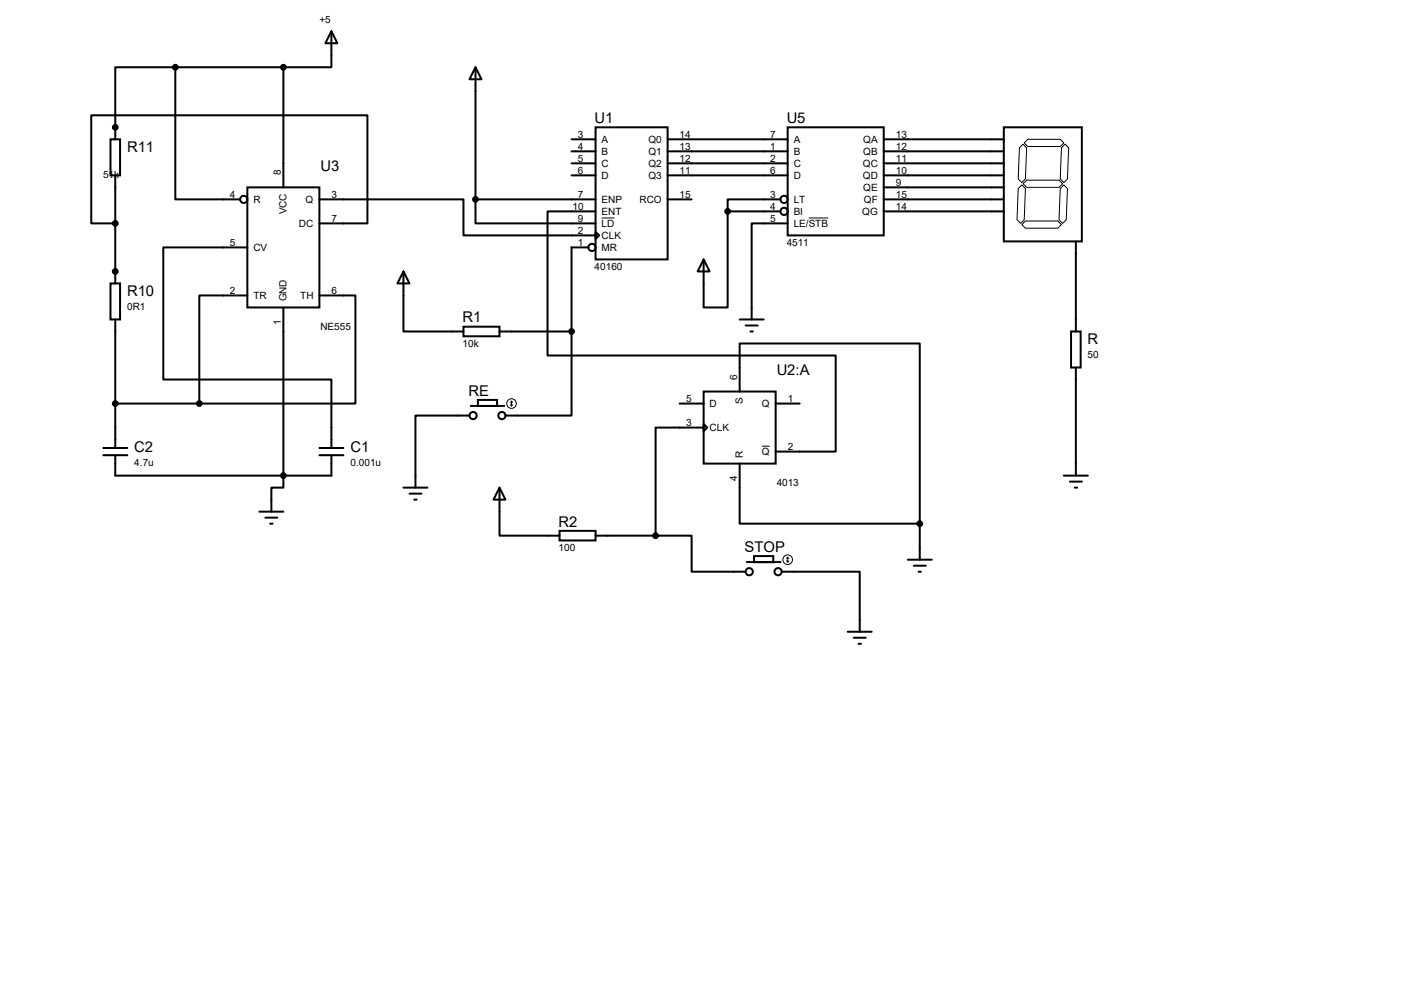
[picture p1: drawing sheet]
<svg xmlns="http://www.w3.org/2000/svg" width="297mm" height="210mm" viewBox="0 0 297 210" stroke-linecap="round" stroke-linejoin="round" font-family="sans-serif">
<g fill="none" stroke="#000" stroke-width=".42">
<path d="M37.1 14.2v28h13.7M37.1 14.2h-12.7v15.3M37.1 14.2h22.8M59.9 14.2v25.4M70.1 6.6l1.3 2.5h-2.6zM70.1 6.6v7.6h-10.2M100.6 14.2l1.3 2.6h-2.6zM100.6 14.2v28M23.4 29.5h2v7.6h-2zM24.4 37.1v22.8M52.3 39.6h15.3v25.4h-15.3zM120.9 29.5h5.1"/>
<path d="M120.9 32h5.1M120.9 34.5h5.1M120.9 37.1h5.1M126 26.9h15.2v28h-15.2zM141.2 29.5h25.4M141.2 32h25.4M141.2 34.5h25.4M141.2 37.1h25.4M166.6 26.9h20.3v22.9h-20.3zM186.9 29.5h25.4M186.9 32h25.4M186.9 34.5h25.4"/>
<path d="M186.9 37.1h25.4M186.9 39.6h25.4M212.3 26.9h16.6v24.2h-16.6zM23.4 59.9h2v7.7h-2zM24.4 47.2h-5.1v-22.8h58.4v22.8h-10.1M52.3 52.3h-17.8v28h35.6v14.4M67.6 42.2h30.4v7.6h28M85.3 57.4l1.3 2.5h-2.5zM85.3 57.4v12.7h12.7M100.6 42.2v5h25.4M100.6 42.2h25.4M124.5 52.3h-3.6v17.8"/>
<path d="M126 49l.7 .8-.7 .7zM126 44.7h-10.2v30.5h61v20.3h-12.7M141.2 42.2h5.1M148.8 54.9l1.3 2.5h-2.5zM153.9 44.7v20.3h-5.1v-10.1M153.9 44.7h11.2M165.1 42.2h-11.2v2.5M166.6 47.2h-7.6v20.4M186.9 42.2h25.4M186.9 44.7h25.4M227.6 51.1v19M24.4 67.6v27.1"/>
<path d="M52.3 62.5h-10.1v22.8M59.9 65v38.1h-2.5v5.1M67.6 62.5h7.6v22.8h-33M98 69.1h7.7v2h-7.7zM105.7 70.1h15.2M120.9 70.1v17.8h-14M156.5 67.6h5M157.7 68.8h2.6M158.7 70.1h.6M226.6 70.1h2v7.6h-2zM227.6 77.7v22.9M21.8 96.3h5.1"/>
<path d="M21.8 94.7h5.1M24.4 96.3v4.3h45.7v-4.3M24.4 85.3h17.8M67.6 96.3h5M67.6 94.7h5M99.3 87.9h-11.4v15.2M99.6 85.9h7.1M101.1 84.6h4.1v1.3h-4.1zM143.8 85.3h5M148.8 82.8h15.3v15.2h-15.3zM148.8 89.7l.8 .7-.8 .8zM148.8 90.4h-10.1v22.9"/>
<path d="M156.5 82.8v-10.2h38.1v38.1M156.5 98v12.7h38.1M164.1 85.3h5.1M54.9 108.2h5M56.1 109.5h2.6M57.1 110.7h.6M85.3 103.1h5.1M86.6 104.4h2.6M87.6 105.7h.5M105.7 103.1l1.2 2.6h-2.5zM105.7 103.1v10.2h12.7M118.4 112.3h7.6v2h-7.6z"/>
<path d="M126 113.3h12.7M138.7 113.3h7.6v7.6h11.4M158 118.9h7.1M159.5 117.6h4.1v1.3h-4.1zM192 118.4h5.1M193.3 119.6h2.5M194.6 110.7v7.7M225 100.6h5.1M226.3 101.9h2.6M227.3 103.1h.5M165.4 120.9h16.5v12.7M179.3 133.6h5.1"/>
<path d="M180.6 134.9h2.5M181.6 136.1h.5M194.3 120.9h.5"/>
<circle cx="37.1" cy="14.2" r=".51"/>
<circle cx="59.9" cy="14.2" r=".51"/>
<circle cx="24.4" cy="26.9" r=".51"/>
<circle cx="24.4" cy="57.4" r=".51"/>
<circle cx="24.4" cy="47.2" r=".51"/>
<circle cx="51.6" cy="42.2" r=".76"/>
<circle cx="100.6" cy="42.2" r=".51"/>
<circle cx="125.2" cy="52.3" r=".76"/>
<circle cx="153.9" cy="44.7" r=".51"/>
<circle cx="165.9" cy="44.7" r=".76"/>
<circle cx="165.9" cy="42.2" r=".76"/>
<circle cx="120.9" cy="70.1" r=".51"/>
<circle cx="24.4" cy="85.3" r=".51"/>
<circle cx="42.2" cy="85.3" r=".51"/>
<circle cx="100.1" cy="87.9" r=".76"/>
<circle cx="106.2" cy="87.9" r=".76"/>
<circle cx="59.9" cy="100.6" r=".51"/>
<circle cx="138.7" cy="113.3" r=".51"/>
<circle cx="194.6" cy="110.7" r=".51"/>
<circle cx="158.5" cy="120.9" r=".76"/>
<circle cx="164.6" cy="120.9" r=".76"/>
</g>
<g fill="#000">
<circle cx="37.1" cy="14.2" r=".51"/>
<circle cx="59.9" cy="14.2" r=".51"/>
<circle cx="24.4" cy="26.9" r=".51"/>
<circle cx="24.4" cy="26.9" r=".21"/>
<circle cx="24.4" cy="57.4" r=".51"/>
<circle cx="24.4" cy="47.2" r=".51"/>
<circle cx="24.4" cy="57.4" r=".21"/>
<circle cx="100.6" cy="42.2" r=".51"/>
<circle cx="153.9" cy="44.7" r=".51"/>
<circle cx="120.9" cy="70.1" r=".51"/>
<circle cx="24.4" cy="85.3" r=".51"/>
<circle cx="42.2" cy="85.3" r=".51"/>
<circle cx="59.9" cy="100.6" r=".51"/>
<circle cx="138.7" cy="113.3" r=".51"/>
<circle cx="194.6" cy="110.7" r=".51"/>
</g>
<g fill="none" stroke="#000" stroke-width=".21">
<path d="M216.2 39.1l.7 .8-.2 6.6-.8 .7-.8-.7 .3-6.6zM216.4 30.5l.8 .7-.3 6.6-.7 .8-.8-.8 .2-6.6zM216.7 30.2l.7-.7h6.9l.7 .7-.7 .8h-6.9zM217.2 38.1h6.8l.8 .8-.8 .7h-6.8l-.8-.7zM224.5 31.2l.8-.7 .8 .7-.3 6.6-.8 .8-.7-.8zM225 39.1l.8 .8-.2 6.6-.8 .7-.8-.7 .3-6.6zM127.3 46.1h2.7M171.1 46.1h4.1M216.2 47.5l.7-.8h6.9l.7 .8-.7 .8h-6.9zM107.9 85.6l.3 .3M108.2 84.8v1.1M108.2 84.8l-.3 .3"/>
<path d="M108.2 84.8l.3 .3M108.5 85.6l-.3 .3M161.2 94.4h1.6M166.4 118.6l.2 .3M166.6 117.9v1M166.6 117.9l-.2 .2M166.6 117.9l.3 .2M166.9 118.6l-.3 .3"/>
<circle cx="108.2" cy="85.3" r="1.02"/>
<circle cx="166.6" cy="118.4" r="1.02"/>
</g>
<g font-size="3.1">
<text x="125.8" y="26">U1</text>
<text x="166.4" y="26">U5</text>
<text x="26.9" y="32.1">R11</text>
<text x="67.8" y="36.2">U3</text>
<text x="26.9" y="62.6">R10</text>
<text x="97.8" y="68.2">R1</text>
<text x="230.1" y="72.7">R</text>
<text x="99.1" y="83.7">RE</text>
<text x="164.3" y="79.4">U2:A</text>
<text x="28.4" y="95.6">C2</text>
<text x="74.1" y="95.6">C1</text>
<text x="118.2" y="111.4">R2</text>
<text x="157.5" y="116.7">STOP</text>
</g>
<g font-size="2.1">
<text x="67.6" y="4.8">+5</text>
<text x="122.3" y="29.1">3</text>
<text x="143.8" y="29.1">14</text>
<text x="162.9" y="29.1">7</text>
<text x="189.5" y="29.1">13</text>
<text x="122.3" y="31.6">4</text>
<text x="122.3" y="34.2">5</text>
<text x="127.3" y="30.2">A</text>
<text x="127.3" y="32.8">B</text>
<text x="127.3" y="35.3">C</text>
<text x="137.2" y="30.2">Q0</text>
<text x="137.2" y="32.8">Q1</text>
<text x="137.2" y="35.3">Q2</text>
<text x="143.8" y="31.6">13</text>
<text x="143.8" y="34.2">12</text>
<text x="162.9" y="31.6">1</text>
<text x="162.9" y="34.2">2</text>
<text x="167.9" y="30.2">A</text>
<text x="167.9" y="32.8">B</text>
<text x="167.9" y="35.3">C</text>
<text x="182.5" y="35.3">QC</text>
<text x="182.6" y="30.2">QA</text>
<text x="182.6" y="32.8">QB</text>
<text x="189.5" y="31.6">12</text>
<text x="189.5" y="34.2">11</text>
<text x="21.8" y="37.5">51k</text>
<text x="48.6" y="41.8">4</text>
<text x="59.4" y="37.1" transform="rotate(-90 59.4 37.1)">8</text>
<text x="70.1" y="41.8">3</text>
<text x="122.3" y="36.7">6</text>
<text x="122.3" y="41.8">7</text>
<text x="127.3" y="37.8">D</text>
<text x="137.2" y="37.8">Q3</text>
<text x="143.8" y="36.7">11</text>
<text x="143.8" y="41.8">15</text>
<text x="162.9" y="36.7">6</text>
<text x="162.9" y="41.8">3</text>
<text x="167.9" y="37.8">D</text>
<text x="182.5" y="37.8">QD</text>
<text x="182.6" y="40.4">QE</text>
<text x="189.5" y="36.7">10</text>
<text x="189.5" y="39.2">9</text>
<text x="189.5" y="41.8">15</text>
<text x="53.6" y="42.9">R</text>
<text x="60.6" y="45.3" transform="rotate(-90 60.6 45.3)">VCC</text>
<text x="64.6" y="42.9">Q</text>
<text x="70.1" y="46.9">7</text>
<text x="121.1" y="44.3">10</text>
<text x="122.3" y="46.9">9</text>
<text x="127.3" y="42.9">ENP</text>
<text x="127.3" y="45.5">ENT</text>
<text x="135.3" y="42.9">RCO</text>
<text x="162.9" y="44.3">4</text>
<text x="162.9" y="46.9">5</text>
<text x="167.9" y="42.9">LT</text>
<text x="167.9" y="45.5">BI</text>
<text x="182.4" y="45.5">QG</text>
<text x="182.8" y="42.9">QF</text>
<text x="189.5" y="44.3">14</text>
<text x="48.6" y="51.9">5</text>
<text x="53.6" y="53.1">CV</text>
<text x="63.2" y="48">DC</text>
<text x="122.3" y="49.4">2</text>
<text x="122.3" y="51.9">1</text>
<text x="127.3" y="48">LD</text>
<text x="127.3" y="50.5">CLK</text>
<text x="127.3" y="53.1">MR</text>
<text x="166.4" y="51.9">4511</text>
<text x="167.9" y="48">LE/STB</text>
<text x="125.8" y="57">40160</text>
<text x="26.9" y="65.5">0R1</text>
<text x="48.6" y="62.1">2</text>
<text x="53.6" y="63.2">TR</text>
<text x="60.6" y="63.8" transform="rotate(-90 60.6 63.8)">GND</text>
<text x="63.5" y="63.2">TH</text>
<text x="70.1" y="62.1">6</text>
<text x="59.4" y="68.7" transform="rotate(-90 59.4 68.7)">1</text>
<text x="67.8" y="69.7">NE555</text>
<text x="97.8" y="73.3">10k</text>
<text x="230.1" y="75.6">50</text>
<text x="156" y="80.3" transform="rotate(-90 156 80.3)">6</text>
<text x="145.1" y="85">5</text>
<text x="150.1" y="86.1">D</text>
<text x="157.1" y="85.5" transform="rotate(-90 157.1 85.5)">S</text>
<text x="161.2" y="86.1">Q</text>
<text x="166.6" y="85">1</text>
<text x="145.1" y="90">3</text>
<text x="150.1" y="91.2">CLK</text>
<text x="166.6" y="95.1">2</text>
<text x="28.4" y="98.5">4.7u</text>
<text x="74.1" y="98.5">0.001u</text>
<text x="156" y="101.8" transform="rotate(-90 156 101.8)">4</text>
<text x="157.1" y="96.8" transform="rotate(-90 157.1 96.8)">R</text>
<text x="161.2" y="96.3">Q</text>
<text x="164.3" y="102.7">4013</text>
<text x="118.2" y="116.5">100</text>
</g>
</svg>
